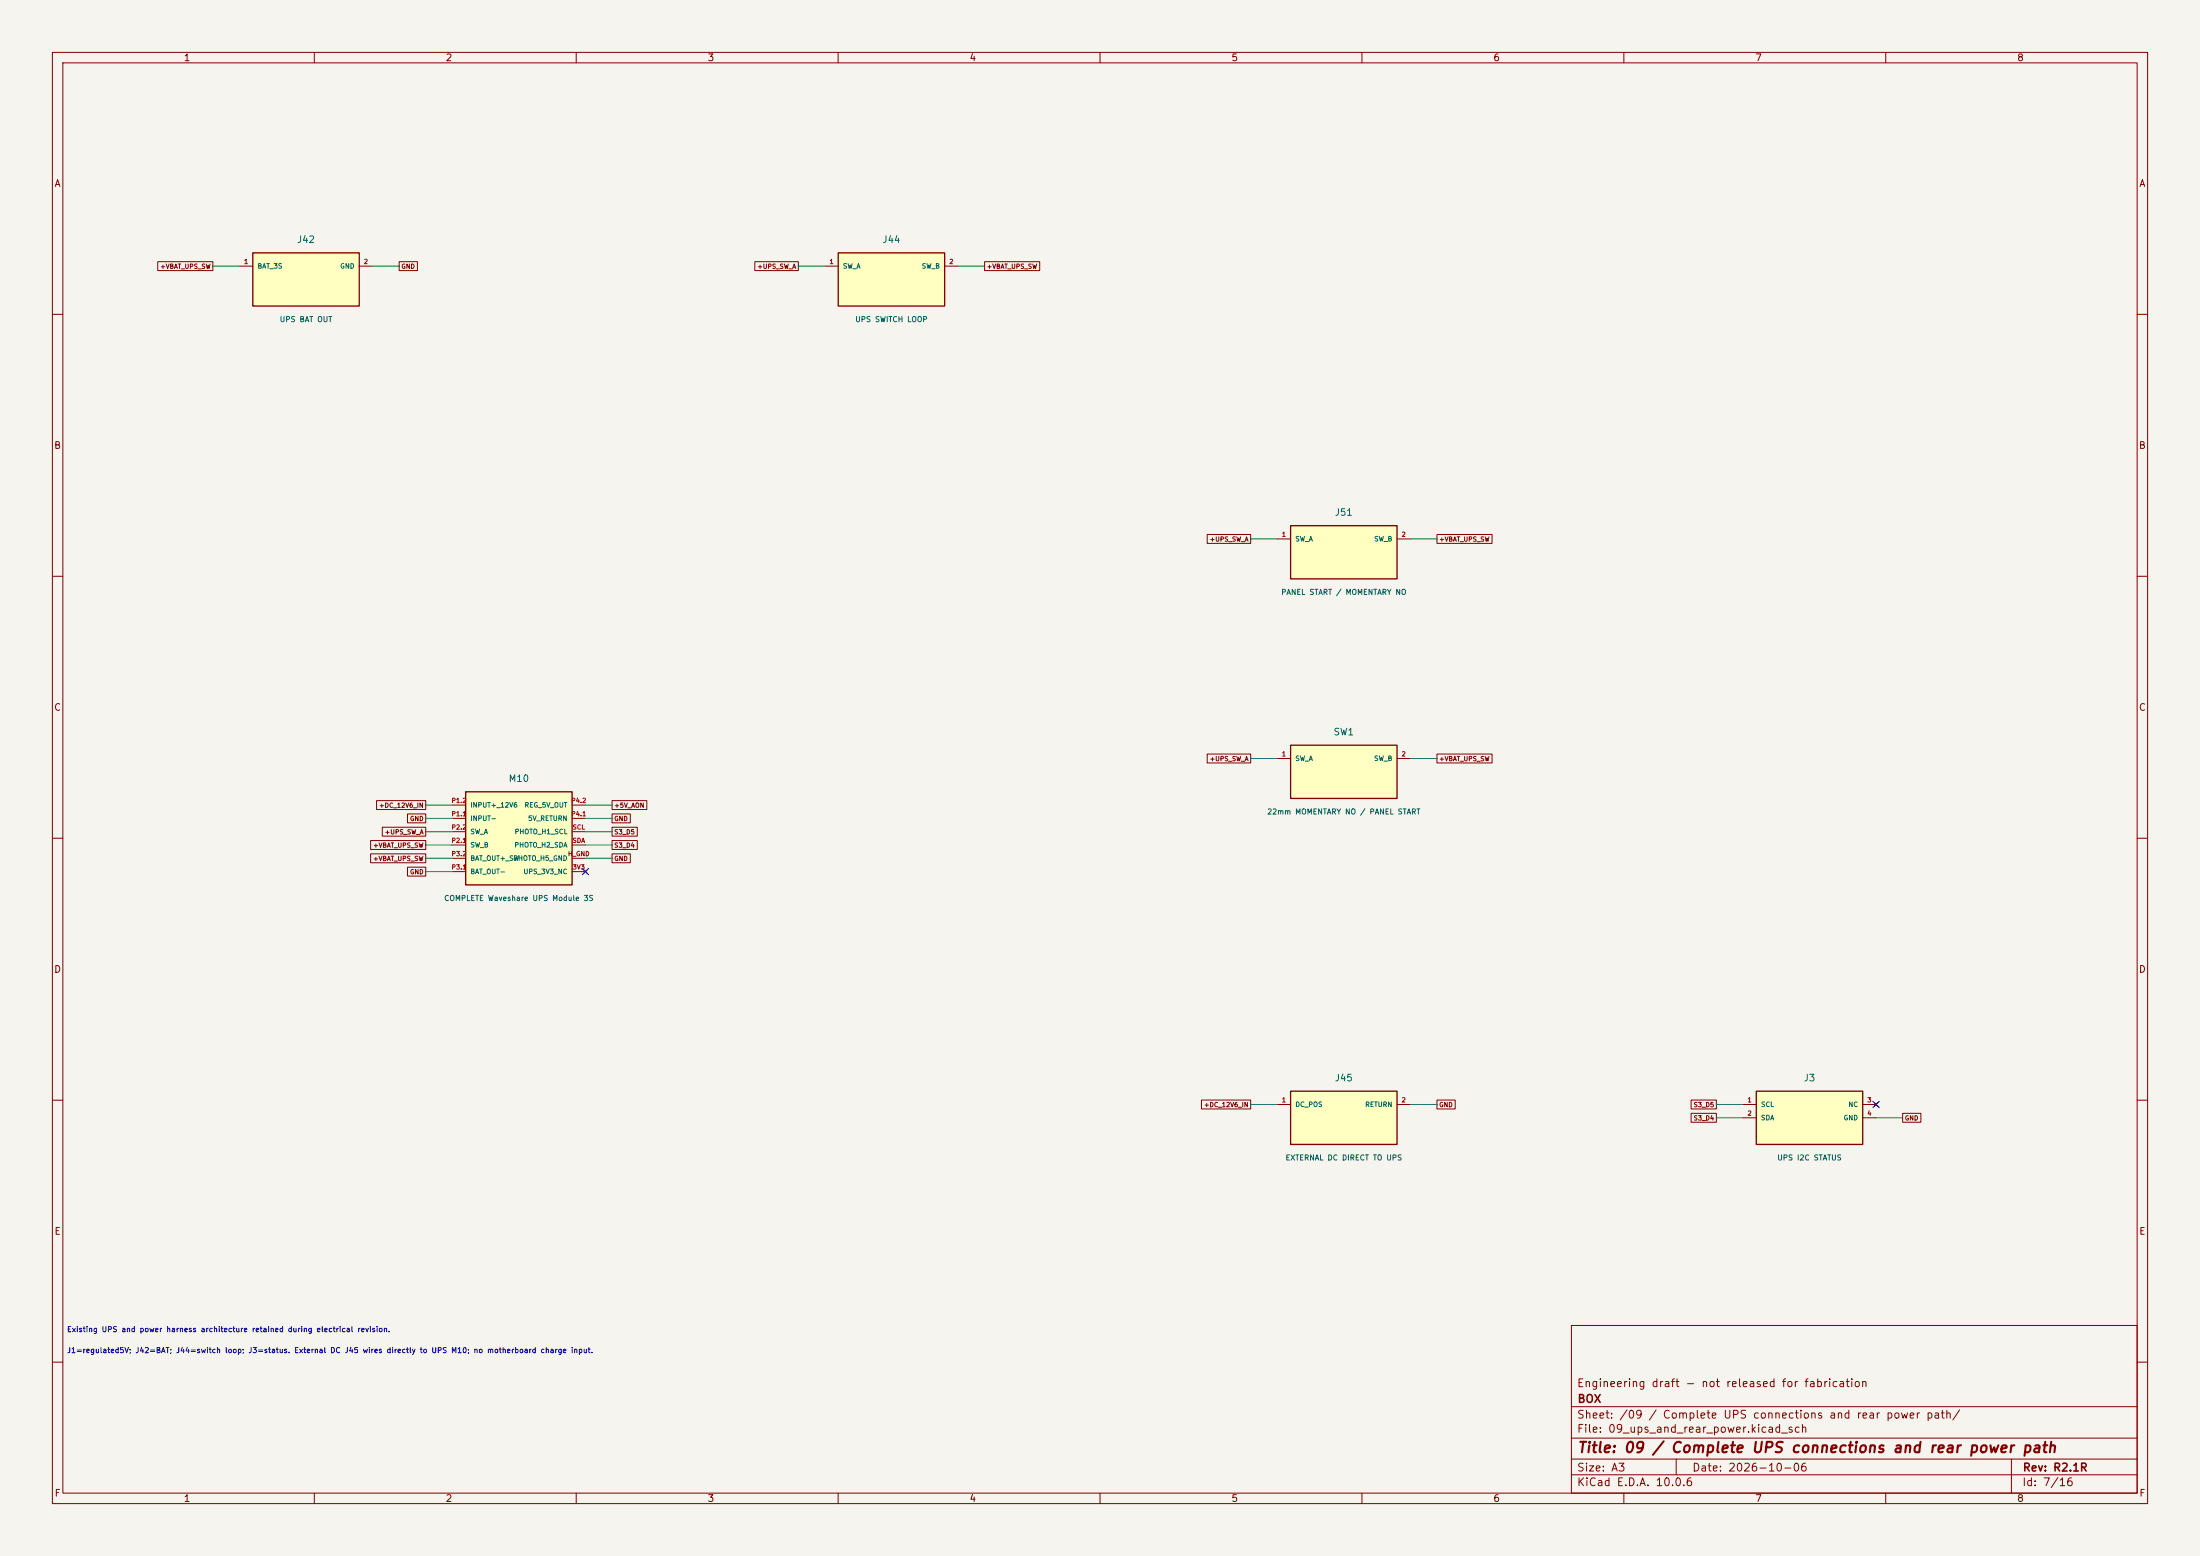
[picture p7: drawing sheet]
(kicad_sch (version 20250114) (generator "eeschema") (paper "A3")
(title_block (title "09 / Complete UPS connections and rear power path") (date "2026-10-06") (rev "R2.1R") (company "BOX") (comment 1 "Engineering draft - not released for fabrication"))
(lib_symbols (symbol "Box:J42" (pin_names (offset 0.8)) (in_bom yes) (on_board yes)
(property "Reference" "J" (at 0 7.62 0) (effects (font (size 1.27 1.27))))
(property "Value" "UPS BAT OUT" (at 0 -7.62 0) (effects (font (size 1.0 1.0))))
(symbol "J42_0_1" (rectangle (start -10.16 5.08) (end 10.16 -5.08) (stroke (width 0.254) (type default)) (fill (type background))))
(symbol "J42_1_1"
(pin passive line (at -12.7 2.54 0) (length 2.54) (name "BAT_3S" (effects (font (size 0.9 0.9)))) (number "1" (effects (font (size 0.85 0.85)))))
(pin passive line (at 12.7 2.54 180) (length 2.54) (name "GND" (effects (font (size 0.9 0.9)))) (number "2" (effects (font (size 0.85 0.85)))))))
(symbol "Box:J44" (pin_names (offset 0.8)) (in_bom yes) (on_board yes)
(property "Reference" "J" (at 0 7.62 0) (effects (font (size 1.27 1.27))))
(property "Value" "UPS SWITCH LOOP" (at 0 -7.62 0) (effects (font (size 1.0 1.0))))
(symbol "J44_0_1" (rectangle (start -10.16 5.08) (end 10.16 -5.08) (stroke (width 0.254) (type default)) (fill (type background))))
(symbol "J44_1_1"
(pin passive line (at -12.7 2.54 0) (length 2.54) (name "SW_A" (effects (font (size 0.9 0.9)))) (number "1" (effects (font (size 0.85 0.85)))))
(pin passive line (at 12.7 2.54 180) (length 2.54) (name "SW_B" (effects (font (size 0.9 0.9)))) (number "2" (effects (font (size 0.85 0.85)))))))
(symbol "Box:J3" (pin_names (offset 0.8)) (in_bom yes) (on_board yes)
(property "Reference" "J" (at 0 7.62 0) (effects (font (size 1.27 1.27))))
(property "Value" "UPS I2C STATUS" (at 0 -7.62 0) (effects (font (size 1.0 1.0))))
(symbol "J3_0_1" (rectangle (start -10.16 5.08) (end 10.16 -5.08) (stroke (width 0.254) (type default)) (fill (type background))))
(symbol "J3_1_1"
(pin passive line (at -12.7 2.54 0) (length 2.54) (name "SCL" (effects (font (size 0.9 0.9)))) (number "1" (effects (font (size 0.85 0.85)))))
(pin passive line (at -12.7 0.0 0) (length 2.54) (name "SDA" (effects (font (size 0.9 0.9)))) (number "2" (effects (font (size 0.85 0.85)))))
(pin no_connect line (at 12.7 2.54 180) (length 2.54) (name "NC" (effects (font (size 0.9 0.9)))) (number "3" (effects (font (size 0.85 0.85)))))
(pin passive line (at 12.7 0.0 180) (length 2.54) (name "GND" (effects (font (size 0.9 0.9)))) (number "4" (effects (font (size 0.85 0.85)))))))
(symbol "Box:M10" (pin_names (offset 0.8)) (in_bom yes) (on_board yes)
(property "Reference" "M" (at 0 11.43 0) (effects (font (size 1.27 1.27))))
(property "Value" "COMPLETE Waveshare UPS Module 3S" (at 0 -11.43 0) (effects (font (size 1.0 1.0))))
(symbol "M10_0_1" (rectangle (start -10.16 8.89) (end 10.16 -8.89) (stroke (width 0.254) (type default)) (fill (type background))))
(symbol "M10_1_1"
(pin power_in line (at -12.7 6.3500000000000005 0) (length 2.54) (name "INPUT+ 12V6" (effects (font (size 0.9 0.9)))) (number "P1.2" (effects (font (size 0.85 0.85)))))
(pin passive line (at -12.7 3.8100000000000005 0) (length 2.54) (name "INPUT-" (effects (font (size 0.9 0.9)))) (number "P1.1" (effects (font (size 0.85 0.85)))))
(pin passive line (at -12.7 1.2700000000000005 0) (length 2.54) (name "SW_A" (effects (font (size 0.9 0.9)))) (number "P2.2" (effects (font (size 0.85 0.85)))))
(pin passive line (at -12.7 -1.2699999999999996 0) (length 2.54) (name "SW_B" (effects (font (size 0.9 0.9)))) (number "P2.1" (effects (font (size 0.85 0.85)))))
(pin power_out line (at -12.7 -3.8099999999999987 0) (length 2.54) (name "BAT_OUT+ SW" (effects (font (size 0.9 0.9)))) (number "P3.2" (effects (font (size 0.85 0.85)))))
(pin passive line (at -12.7 -6.35 0) (length 2.54) (name "BAT_OUT-" (effects (font (size 0.9 0.9)))) (number "P3.1" (effects (font (size 0.85 0.85)))))
(pin power_out line (at 12.7 6.3500000000000005 180) (length 2.54) (name "REG_5V_OUT" (effects (font (size 0.9 0.9)))) (number "P4.2" (effects (font (size 0.85 0.85)))))
(pin power_out line (at 12.7 3.8100000000000005 180) (length 2.54) (name "5V_RETURN" (effects (font (size 0.9 0.9)))) (number "P4.1" (effects (font (size 0.85 0.85)))))
(pin passive line (at 12.7 1.2700000000000005 180) (length 2.54) (name "PHOTO_H1 SCL" (effects (font (size 0.9 0.9)))) (number "SCL" (effects (font (size 0.85 0.85)))))
(pin passive line (at 12.7 -1.2699999999999996 180) (length 2.54) (name "PHOTO_H2 SDA" (effects (font (size 0.9 0.9)))) (number "SDA" (effects (font (size 0.85 0.85)))))
(pin passive line (at 12.7 -3.8099999999999987 180) (length 2.54) (name "PHOTO_H5 GND" (effects (font (size 0.9 0.9)))) (number "H_GND" (effects (font (size 0.85 0.85)))))
(pin no_connect line (at 12.7 -6.35 180) (length 2.54) (name "UPS_3V3 NC" (effects (font (size 0.9 0.9)))) (number "3V3" (effects (font (size 0.85 0.85)))))))
(symbol "Box:SW1" (pin_names (offset 0.8)) (in_bom yes) (on_board yes)
(property "Reference" "S" (at 0 7.62 0) (effects (font (size 1.27 1.27))))
(property "Value" "22mm MOMENTARY NO / PANEL START" (at 0 -7.62 0) (effects (font (size 1.0 1.0))))
(symbol "SW1_0_1" (rectangle (start -10.16 5.08) (end 10.16 -5.08) (stroke (width 0.254) (type default)) (fill (type background))))
(symbol "SW1_1_1"
(pin passive line (at -12.7 2.54 0) (length 2.54) (name "SW_A" (effects (font (size 0.9 0.9)))) (number "1" (effects (font (size 0.85 0.85)))))
(pin passive line (at 12.7 2.54 180) (length 2.54) (name "SW_B" (effects (font (size 0.9 0.9)))) (number "2" (effects (font (size 0.85 0.85)))))))
(symbol "Box:J45" (pin_names (offset 0.8)) (in_bom yes) (on_board yes)
(property "Reference" "J" (at 0 7.62 0) (effects (font (size 1.27 1.27))))
(property "Value" "EXTERNAL DC DIRECT TO UPS" (at 0 -7.62 0) (effects (font (size 1.0 1.0))))
(symbol "J45_0_1" (rectangle (start -10.16 5.08) (end 10.16 -5.08) (stroke (width 0.254) (type default)) (fill (type background))))
(symbol "J45_1_1"
(pin power_out line (at -12.7 2.54 0) (length 2.54) (name "DC_POS" (effects (font (size 0.9 0.9)))) (number "1" (effects (font (size 0.85 0.85)))))
(pin passive line (at 12.7 2.54 180) (length 2.54) (name "RETURN" (effects (font (size 0.9 0.9)))) (number "2" (effects (font (size 0.85 0.85)))))))
(symbol "Box:J51" (pin_names (offset 0.8)) (in_bom yes) (on_board yes)
(property "Reference" "J" (at 0 7.62 0) (effects (font (size 1.27 1.27))))
(property "Value" "PANEL START / MOMENTARY NO" (at 0 -7.62 0) (effects (font (size 1.0 1.0))))
(symbol "J51_0_1" (rectangle (start -10.16 5.08) (end 10.16 -5.08) (stroke (width 0.254) (type default)) (fill (type background))))
(symbol "J51_1_1"
(pin passive line (at -12.7 2.54 0) (length 2.54) (name "SW_A" (effects (font (size 0.9 0.9)))) (number "1" (effects (font (size 0.85 0.85)))))
(pin passive line (at 12.7 2.54 180) (length 2.54) (name "SW_B" (effects (font (size 0.9 0.9)))) (number "2" (effects (font (size 0.85 0.85))))))))
(symbol (lib_id "Box:J42") (at 58.42 53.34 0) (unit 1) (in_bom yes) (on_board yes) (dnp no)
(property "Reference" "J42" (at 58.42 45.720000000000006 0) (effects (font (size 1.27 1.27))))
(property "Value" "UPS BAT OUT" (at 58.42 60.96 0) (effects (font (size 1 1))))
(property "Footprint" "Connector_JST:JST_XH_B2B-XH-A_1x02_P2.50mm_Vertical" (at 58.42 60.96 0) (effects (font (size 1 1)) (hide yes)))
(property "Datasheet" "https://www.jst-mfg.com/product/pdf/eng/eXH.pdf" (at 58.42 60.96 0) (effects (font (size 1 1)) (hide yes)))
(property "MPN" "B2B-XH-A(LF)(SN)" (at 58.42 60.96 0) (effects (font (size 1 1)) (hide yes)))
(property "Manufacturer" "JST" (at 58.42 60.96 0) (effects (font (size 1 1)) (hide yes)))
(property "Verification" "JST XH 2.50mm PCB male header; short cable connection selected by user. Motherboard mate XHP-2 + SXH-001T-P0.6. Use the actual UPS supplied mating plug on the UPS end; vendor phrase XH2.54 is not the PCB pitch specification. Existing pin-to-net allocation retained; qualify cable polarity and total current. Placed in the rear connector bank, clear of the airflow corridor." (at 58.42 60.96 0) (effects (font (size 1 1)) (hide yes)))
(property "Rating" "3 A AC/DC with AWG22 per JST XH; not a 5 A connector rating" (at 58.42 60.96 0) (effects (font (size 1 1)) (hide yes)))
(property "Tolerance" "" (at 58.42 60.96 0) (effects (font (size 1 1)) (hide yes)))
(pin "1")
(pin "2"))
(wire (pts (xy 45.72 50.800000000000004) (xy 40.64 50.800000000000004)) (stroke (width 0) (type default)))
(global_label "+VBAT_UPS_SW" (shape passive) (at 40.64 50.800000000000004 0) (effects (font (size 0.85 0.85)) (justify right)))
(wire (pts (xy 71.12 50.800000000000004) (xy 76.2 50.800000000000004)) (stroke (width 0) (type default)))
(global_label "GND" (shape passive) (at 76.2 50.800000000000004 180) (effects (font (size 0.85 0.85)) (justify left)))
(symbol (lib_id "Box:J44") (at 170.18 53.34 0) (unit 1) (in_bom yes) (on_board yes) (dnp no)
(property "Reference" "J44" (at 170.18 45.720000000000006 0) (effects (font (size 1.27 1.27))))
(property "Value" "UPS SWITCH LOOP" (at 170.18 60.96 0) (effects (font (size 1 1))))
(property "Footprint" "Connector_JST:JST_XH_B2B-XH-A_1x02_P2.50mm_Vertical" (at 170.18 60.96 0) (effects (font (size 1 1)) (hide yes)))
(property "Datasheet" "https://www.jst-mfg.com/product/pdf/eng/eXH.pdf" (at 170.18 60.96 0) (effects (font (size 1 1)) (hide yes)))
(property "MPN" "B2B-XH-A(LF)(SN)" (at 170.18 60.96 0) (effects (font (size 1 1)) (hide yes)))
(property "Manufacturer" "JST" (at 170.18 60.96 0) (effects (font (size 1 1)) (hide yes)))
(property "Verification" "JST XH 2.50mm PCB male header; short cable connection selected by user. Motherboard mate XHP-2 + SXH-001T-P0.6. Use the actual UPS supplied mating plug on the UPS end; vendor phrase XH2.54 is not the PCB pitch specification. Existing pin-to-net allocation retained; qualify cable polarity and total current. Placed in the rear connector bank, clear of the airflow corridor." (at 170.18 60.96 0) (effects (font (size 1 1)) (hide yes)))
(property "Rating" "3 A AC/DC with AWG22 per JST XH; not a 5 A connector rating" (at 170.18 60.96 0) (effects (font (size 1 1)) (hide yes)))
(property "Tolerance" "" (at 170.18 60.96 0) (effects (font (size 1 1)) (hide yes)))
(pin "1")
(pin "2"))
(wire (pts (xy 157.48000000000002 50.800000000000004) (xy 152.4 50.800000000000004)) (stroke (width 0) (type default)))
(global_label "+UPS_SW_A" (shape passive) (at 152.4 50.800000000000004 0) (effects (font (size 0.85 0.85)) (justify right)))
(wire (pts (xy 182.88 50.800000000000004) (xy 187.96 50.800000000000004)) (stroke (width 0) (type default)))
(global_label "+VBAT_UPS_SW" (shape passive) (at 187.96 50.800000000000004 180) (effects (font (size 0.85 0.85)) (justify left)))
(symbol (lib_id "Box:J3") (at 345.44 213.36 0) (unit 1) (in_bom yes) (on_board yes) (dnp no)
(property "Reference" "J3" (at 345.44 205.74 0) (effects (font (size 1.27 1.27))))
(property "Value" "UPS I2C STATUS" (at 345.44 220.98000000000002 0) (effects (font (size 1 1))))
(property "Footprint" "box:NS-Tech_Grove_1x04_P2mm_Vertical_J3_SilkClearance" (at 345.44 220.98000000000002 0) (effects (font (size 1 1)) (hide yes)))
(property "Datasheet" "https://statics3.seeedstudio.com/images/opl/datasheet/3470130P1.pdf" (at 345.44 220.98000000000002 0) (effects (font (size 1 1)) (hide yes)))
(property "MPN" "1125S-4P" (at 345.44 220.98000000000002 0) (effects (font (size 1 1)) (hide yes)))
(property "Manufacturer" "Shenzhen NS-Tech" (at 345.44 220.98000000000002 0) (effects (font (size 1 1)) (hide yes)))
(property "Verification" "Three-wire status cable to UPS physical-photo header1SCL/2SDA/5GND. Pad3 isolated: UPS3V3 output is not paralleled with S3. UPS external I2C selector must be3V3. Located in the right side interface column." (at 345.44 220.98000000000002 0) (effects (font (size 1 1)) (hide yes)))
(property "Rating" "2A contact rating per vendor drawing; rail/module limit also applies" (at 345.44 220.98000000000002 0) (effects (font (size 1 1)) (hide yes)))
(property "Tolerance" "" (at 345.44 220.98000000000002 0) (effects (font (size 1 1)) (hide yes)))
(pin "1")
(pin "2")
(pin "3")
(pin "4"))
(wire (pts (xy 332.74 210.82000000000002) (xy 327.66 210.82000000000002)) (stroke (width 0) (type default)))
(global_label "S3_D5" (shape passive) (at 327.66 210.82000000000002 0) (effects (font (size 0.85 0.85)) (justify right)))
(wire (pts (xy 332.74 213.36) (xy 327.66 213.36)) (stroke (width 0) (type default)))
(global_label "S3_D4" (shape passive) (at 327.66 213.36 0) (effects (font (size 0.85 0.85)) (justify right)))
(no_connect (at 358.14 210.82000000000002))
(wire (pts (xy 358.14 213.36) (xy 363.21999999999997 213.36)) (stroke (width 0) (type default)))
(global_label "GND" (shape passive) (at 363.21999999999997 213.36 180) (effects (font (size 0.85 0.85)) (justify left)))
(symbol (lib_id "Box:M10") (at 99.06 160.02 0) (unit 1) (in_bom yes) (on_board no) (dnp no)
(property "Reference" "M10" (at 99.06 148.59 0) (effects (font (size 1.27 1.27))))
(property "Value" "COMPLETE Waveshare UPS Module 3S" (at 99.06 171.45000000000002 0) (effects (font (size 1 1))))
(property "Footprint" "box:External_Module_Not_On_Carrier" (at 99.06 171.45000000000002 0) (effects (font (size 1 1)) (hide yes)))
(property "Datasheet" "https://www.waveshare.com/wiki/UPS_Module_3S" (at 99.06 171.45000000000002 0) (effects (font (size 1 1)) (hide yes)))
(property "MPN" "UPS Module 3S / 23884" (at 99.06 171.45000000000002 0) (effects (font (size 1 1)) (hide yes)))
(property "Manufacturer" "Waveshare" (at 99.06 171.45000000000002 0) (effects (font (size 1 1)) (hide yes)))
(property "Verification" "Whole existing UPS. Pin-function mapping from manufacturer schematic and physical-photo cross-reference. INA2190x41. Header3V3 and5V unused in status harness; power taken via P4. Mechanical mating harness not yet qualified. Charging input connects directly to external DC cable J45; no charging-current path via the motherboard." (at 99.06 171.45000000000002 0) (effects (font (size 1 1)) (hide yes)))
(property "Rating" "" (at 99.06 171.45000000000002 0) (effects (font (size 1 1)) (hide yes)))
(property "Tolerance" "" (at 99.06 171.45000000000002 0) (effects (font (size 1 1)) (hide yes)))
(pin "P1.2")
(pin "P1.1")
(pin "P2.2")
(pin "P2.1")
(pin "P3.2")
(pin "P3.1")
(pin "P4.2")
(pin "P4.1")
(pin "SCL")
(pin "SDA")
(pin "H_GND")
(pin "3V3"))
(wire (pts (xy 86.36 153.67000000000002) (xy 81.28 153.67000000000002)) (stroke (width 0) (type default)))
(global_label "+DC_12V6_IN" (shape passive) (at 81.28 153.67000000000002 0) (effects (font (size 0.85 0.85)) (justify right)))
(wire (pts (xy 86.36 156.21) (xy 81.28 156.21)) (stroke (width 0) (type default)))
(global_label "GND" (shape passive) (at 81.28 156.21 0) (effects (font (size 0.85 0.85)) (justify right)))
(wire (pts (xy 86.36 158.75) (xy 81.28 158.75)) (stroke (width 0) (type default)))
(global_label "+UPS_SW_A" (shape passive) (at 81.28 158.75 0) (effects (font (size 0.85 0.85)) (justify right)))
(wire (pts (xy 86.36 161.29000000000002) (xy 81.28 161.29000000000002)) (stroke (width 0) (type default)))
(global_label "+VBAT_UPS_SW" (shape passive) (at 81.28 161.29000000000002 0) (effects (font (size 0.85 0.85)) (justify right)))
(wire (pts (xy 86.36 163.83) (xy 81.28 163.83)) (stroke (width 0) (type default)))
(global_label "+VBAT_UPS_SW" (shape passive) (at 81.28 163.83 0) (effects (font (size 0.85 0.85)) (justify right)))
(wire (pts (xy 86.36 166.37) (xy 81.28 166.37)) (stroke (width 0) (type default)))
(global_label "GND" (shape passive) (at 81.28 166.37 0) (effects (font (size 0.85 0.85)) (justify right)))
(wire (pts (xy 111.76 153.67000000000002) (xy 116.84 153.67000000000002)) (stroke (width 0) (type default)))
(global_label "+5V_AON" (shape passive) (at 116.84 153.67000000000002 180) (effects (font (size 0.85 0.85)) (justify left)))
(wire (pts (xy 111.76 156.21) (xy 116.84 156.21)) (stroke (width 0) (type default)))
(global_label "GND" (shape passive) (at 116.84 156.21 180) (effects (font (size 0.85 0.85)) (justify left)))
(wire (pts (xy 111.76 158.75) (xy 116.84 158.75)) (stroke (width 0) (type default)))
(global_label "S3_D5" (shape passive) (at 116.84 158.75 180) (effects (font (size 0.85 0.85)) (justify left)))
(wire (pts (xy 111.76 161.29000000000002) (xy 116.84 161.29000000000002)) (stroke (width 0) (type default)))
(global_label "S3_D4" (shape passive) (at 116.84 161.29000000000002 180) (effects (font (size 0.85 0.85)) (justify left)))
(wire (pts (xy 111.76 163.83) (xy 116.84 163.83)) (stroke (width 0) (type default)))
(global_label "GND" (shape passive) (at 116.84 163.83 180) (effects (font (size 0.85 0.85)) (justify left)))
(no_connect (at 111.76 166.37))
(symbol (lib_id "Box:SW1") (at 256.54 147.32 0) (unit 1) (in_bom yes) (on_board no) (dnp no)
(property "Reference" "SW1" (at 256.54 139.7 0) (effects (font (size 1.27 1.27))))
(property "Value" "22mm MOMENTARY NO / PANEL START" (at 256.54 154.94 0) (effects (font (size 1 1))))
(property "Footprint" "box:External_Module_Not_On_Carrier" (at 256.54 154.94 0) (effects (font (size 1 1)) (hide yes)))
(property "Datasheet" "" (at 256.54 154.94 0) (effects (font (size 1 1)) (hide yes)))
(property "MPN" "" (at 256.54 154.94 0) (effects (font (size 1 1)) (hide yes)))
(property "Manufacturer" "22mm snap-in momentary NO panel switch; exact manufacturer/MPN pending" (at 256.54 154.94 0) (effects (font (size 1 1)) (hide yes)))
(property "Verification" "User confirmed momentary normally-open, hold-to-start, software-off, startup-only operation on 2026-10-05. External panel momentary normally-open START contact pair, wired to J51. Hold until controller energizes M16, then release. A maintained contact left closed prevents software total-power cutoff. Button starts power; pressing it while M16 is holding does not request shutdown. Image gives22mm mounting diameter and16A250VAC; exact DC/inrush rating, terminal assignment, body depth and indicator voltage are unqualified. Indicator is not connected in this design. No PCB-mounted switch body." (at 256.54 154.94 0) (effects (font (size 1 1)) (hide yes)))
(property "Rating" "" (at 256.54 154.94 0) (effects (font (size 1 1)) (hide yes)))
(property "Tolerance" "" (at 256.54 154.94 0) (effects (font (size 1 1)) (hide yes)))
(pin "1")
(pin "2"))
(wire (pts (xy 243.84000000000003 144.78) (xy 238.76000000000002 144.78)) (stroke (width 0) (type default)))
(global_label "+UPS_SW_A" (shape passive) (at 238.76000000000002 144.78 0) (effects (font (size 0.85 0.85)) (justify right)))
(wire (pts (xy 269.24 144.78) (xy 274.32 144.78)) (stroke (width 0) (type default)))
(global_label "+VBAT_UPS_SW" (shape passive) (at 274.32 144.78 180) (effects (font (size 0.85 0.85)) (justify left)))
(symbol (lib_id "Box:J45") (at 256.54 213.36 0) (unit 1) (in_bom yes) (on_board no) (dnp no)
(property "Reference" "J45" (at 256.54 205.74 0) (effects (font (size 1.27 1.27))))
(property "Value" "EXTERNAL DC DIRECT TO UPS" (at 256.54 220.98000000000002 0) (effects (font (size 1 1))))
(property "Footprint" "" (at 256.54 220.98000000000002 0) (effects (font (size 1 1)) (hide yes)))
(property "Datasheet" "" (at 256.54 220.98000000000002 0) (effects (font (size 1 1)) (hide yes)))
(property "MPN" "" (at 256.54 220.98000000000002 0) (effects (font (size 1 1)) (hide yes)))
(property "Manufacturer" "" (at 256.54 220.98000000000002 0) (effects (font (size 1 1)) (hide yes)))
(property "Verification" "External DC extension connects directly to the existing UPS charging input. Not fitted or routed on the motherboard. J43 and TP14 removed. The existing UPS performs charging and voltage conversion." (at 256.54 220.98000000000002 0) (effects (font (size 1 1)) (hide yes)))
(property "Rating" "" (at 256.54 220.98000000000002 0) (effects (font (size 1 1)) (hide yes)))
(property "Tolerance" "" (at 256.54 220.98000000000002 0) (effects (font (size 1 1)) (hide yes)))
(pin "1")
(pin "2"))
(wire (pts (xy 243.84000000000003 210.82000000000002) (xy 238.76000000000002 210.82000000000002)) (stroke (width 0) (type default)))
(global_label "+DC_12V6_IN" (shape passive) (at 238.76000000000002 210.82000000000002 0) (effects (font (size 0.85 0.85)) (justify right)))
(wire (pts (xy 269.24 210.82000000000002) (xy 274.32 210.82000000000002)) (stroke (width 0) (type default)))
(global_label "GND" (shape passive) (at 274.32 210.82000000000002 180) (effects (font (size 0.85 0.85)) (justify left)))
(symbol (lib_id "Box:J51") (at 256.54 105.41 0) (unit 1) (in_bom yes) (on_board yes) (dnp no)
(property "Reference" "J51" (at 256.54 97.78999999999999 0) (effects (font (size 1.27 1.27))))
(property "Value" "PANEL START / MOMENTARY NO" (at 256.54 113.03 0) (effects (font (size 1 1))))
(property "Footprint" "Connector_JST:JST_XH_B2B-XH-A_1x02_P2.50mm_Vertical" (at 256.54 113.03 0) (effects (font (size 1 1)) (hide yes)))
(property "Datasheet" "https://www.jst-mfg.com/product/pdf/eng/eXH.pdf" (at 256.54 113.03 0) (effects (font (size 1 1)) (hide yes)))
(property "MPN" "B2B-XH-A(LF)(SN)" (at 256.54 113.03 0) (effects (font (size 1 1)) (hide yes)))
(property "Manufacturer" "JST" (at 256.54 113.03 0) (effects (font (size 1 1)) (hide yes)))
(property "Verification" "JST XH 2.50mm PCB male header; short cable connection selected by user. Motherboard mate XHP-2 + SXH-001T-P0.6. Use the actual UPS supplied mating plug on the UPS end; vendor phrase XH2.54 is not the PCB pitch specification. Existing pin-to-net allocation retained; qualify cable polarity and total current. Panel START contact only, not a fifth UPS port. Momentary normally-open button parallels M16 COM/NO; carries startup current. Placed in the rear connector bank, clear of the airflow corridor." (at 256.54 113.03 0) (effects (font (size 1 1)) (hide yes)))
(property "Rating" "3 A AC/DC with AWG22 per JST XH; not a 5 A connector rating" (at 256.54 113.03 0) (effects (font (size 1 1)) (hide yes)))
(property "Tolerance" "" (at 256.54 113.03 0) (effects (font (size 1 1)) (hide yes)))
(pin "1")
(pin "2"))
(wire (pts (xy 243.84000000000003 102.86999999999999) (xy 238.76000000000002 102.86999999999999)) (stroke (width 0) (type default)))
(global_label "+UPS_SW_A" (shape passive) (at 238.76000000000002 102.86999999999999 0) (effects (font (size 0.85 0.85)) (justify right)))
(wire (pts (xy 269.24 102.86999999999999) (xy 274.32 102.86999999999999)) (stroke (width 0) (type default)))
(global_label "+VBAT_UPS_SW" (shape passive) (at 274.32 102.86999999999999 180) (effects (font (size 0.85 0.85)) (justify left)))
(text "Existing UPS and power harness architecture retained during electrical revision." (at 12.7 254 0) (effects (font (size 1.0 1.0)) (justify left)))
(text "J1=regulated5V; J42=BAT; J44=switch loop; J3=status. External DC J45 wires directly to UPS M10; no motherboard charge input." (at 12.7 258 0) (effects (font (size 1.0 1.0)) (justify left))))
